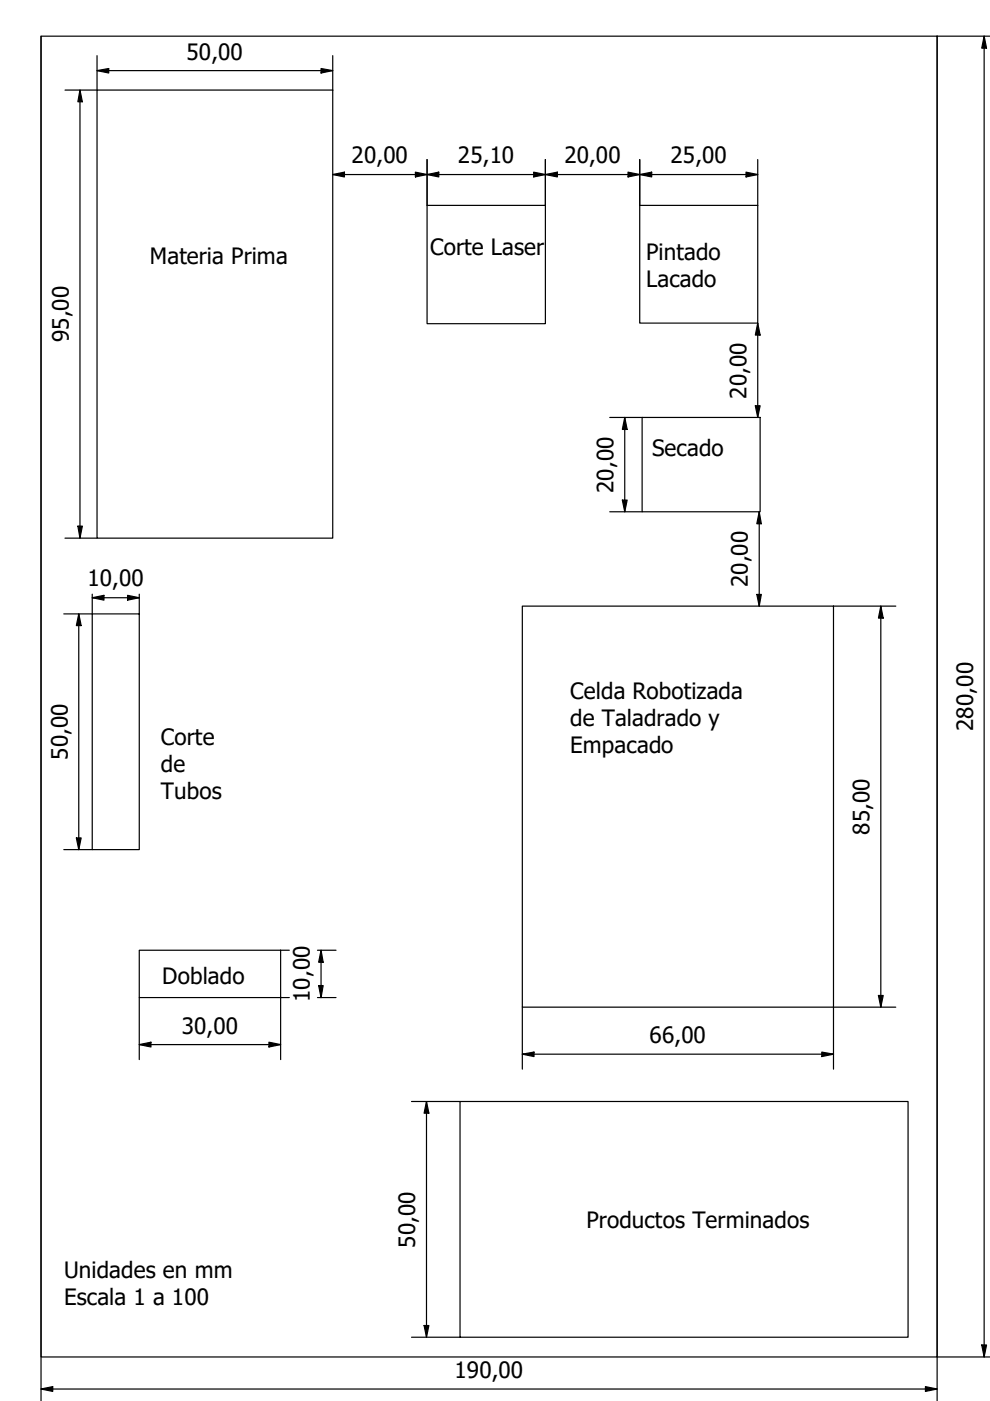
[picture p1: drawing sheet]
<svg xmlns="http://www.w3.org/2000/svg" width="210mm" height="297mm" viewBox="0 0 210 297" stroke-linecap="round" stroke-linejoin="round" font-family="sans-serif">
<path d="M8.7 7.7h190v280h-190zM20.6 19.1h49.9v95h-49.9zM90.6 43.5h25v25.1h-25zM135.6 43.5h25.1v25h-25.1zM136.1 88.5h25.1v20h-25.1zM19.6 130.2h9.9v49.9h-9.9zM110.7 128.5h66v85h-66zM29.5 201.5h30v10h-30zM97.5 233.5h95v50h-95z" fill="none" stroke="#000" stroke-width=".25"/>
<!-- layer: Cota (ISO) -->
<g fill="none" stroke="#000" stroke-width=".25">
<path d="M8.7 7.7v289.3M17 19.1l.5 2.5h-1zM17 19.1v95M20.6 15l2.5-.5v1zM20.6 15h49.9M20.6 11.8v7.3h-6.8M68.1 14.5l2.4 .5-2.4 .5zM70.5 11.8v7.3M208.7 7.7l.5 2.5h-1zM208.7 7.7v280M210 7.7h-11.3v289.3M70.5 37l2.5-.5v1z"/>
<path d="M70.5 37h90.2M88.1 36.5l2.5 .5-2.5 .5zM90.6 37l2.4-.5v1zM90.6 33.8v9.7M113.2 36.5l2.4 .5-2.4 .5zM115.6 37l2.6-.5v1zM115.6 33.8v9.7M133.2 36.5l2.4 .5-2.4 .5zM135.6 37l2.6-.5v1zM135.6 33.8v9.7M158.2 36.5l2.5 .5-2.5 .5zM160.7 33.8v9.7"/>
<path d="M160.7 68.5l.5 2.5h-1.1zM160.7 68.5v20M129.3 88.5h6.8M132.5 88.5l.5 2.5h-1zM132.5 88.5v20M160.1 86h1.1l-.5 2.5zM13.8 114.1h6.8M16.5 111.6h1l-.5 2.5zM129.3 108.5h6.8M132 106h1l-.5 2.5zM161 108.5l.4 2.5h-.9zM161 108.5v20"/>
<path d="M16.7 130.2l.5 2.4h-1zM16.7 130.2v49.9M19.6 126.7l2.4-.5v1zM19.6 126.7h9.9M19.6 126v4.2h-6.1M27.1 126.2l2.4 .5-2.4 .5zM29.5 126v4.2M160.5 126h.9l-.4 2.5zM176.7 128.5h13.2M186.8 128.5l.5 2.5h-1.1zM186.8 128.5v85M16.2 177.7h1l-.5 2.4z"/>
<path d="M13.5 180.1h6.1M29.5 211.5v13.1M59.5 201.5h1.8M61.3 211.5h-1.8v13.1M67.3 211.5h3.9M67.3 201.5h3.9M67.6 209h.9l-.4 2.5zM68.1 201.5l.4 2.5h-.9zM68.1 201.5v10M110.7 213.5v13.2M186.2 211.1h1.1l-.5 2.4zM189.9 213.5h-13.2v13.2"/>
<path d="M29.5 221.5l2.5-.5v1zM29.5 221.5h30M57 221l2.5 .5-2.5 .5zM87.2 233.5h10.3M90.4 233.5l.5 2.5h-1zM90.4 233.5v50M110.7 223.5l2.5-.4v.9zM110.7 223.5h66M174.2 223.1l2.5 .4-2.5 .5zM8.7 294.5l2.5-.5v1zM8.7 294.5h190M87.2 283.5h10.3"/>
<path d="M89.9 281h1l-.5 2.5zM196.2 294l2.5 .5-2.5 .5zM198.7 287.7h11.3M208.2 285.2h1l-.5 2.5z"/>
</g>
<g fill="#000">
<path d="M20.6 15l2.5-.5v1zM68.1 14.5l2.4 .5-2.4 .5zM208.7 7.7l.5 2.5h-1zM17 19.1l.5 2.5h-1zM70.5 37l2.5-.5v1zM88.1 36.5l2.5 .5-2.5 .5zM90.6 37l2.4-.5v1zM113.2 36.5l2.4 .5-2.4 .5zM115.6 37l2.6-.5v1zM133.2 36.5l2.4 .5-2.4 .5zM135.6 37l2.6-.5v1zM158.2 36.5l2.5 .5-2.5 .5z"/>
<path d="M160.7 68.5l.5 2.5h-1.1zM132.5 88.5l.5 2.5h-1zM160.1 86h1.1l-.5 2.5zM16.5 111.6h1l-.5 2.5zM132 106h1l-.5 2.5zM161 108.5l.4 2.5h-.9zM16.7 130.2l.5 2.4h-1zM19.6 126.7l2.4-.5v1zM27.1 126.2l2.4 .5-2.4 .5zM160.5 126h.9l-.4 2.5zM186.8 128.5l.5 2.5h-1.1zM16.2 177.7h1l-.5 2.4z"/>
<path d="M67.6 209h.9l-.4 2.5zM68.1 201.5l.4 2.5h-.9zM186.2 211.1h1.1l-.5 2.4zM29.5 221.5l2.5-.5v1zM57 221l2.5 .5-2.5 .5zM90.4 233.5l.5 2.5h-1zM110.7 223.5l2.5-.4v.9zM174.2 223.1l2.5 .4-2.5 .5zM8.7 294.5l2.5-.5v1zM89.9 281h1l-.5 2.5zM196.2 294l2.5 .5-2.5 .5zM208.2 285.2h1l-.5 2.5z"/>
</g>
<g font-size="4.8">
<text x="39.6" y="12.6">50,00</text>
<text x="74.5" y="34.6">20,00</text>
<text x="97.1" y="34.6">25,10</text>
<text x="119.7" y="34.6">20,00</text>
<text x="142.2" y="34.6">25,00</text>
<text x="31.7" y="56">Materia Prima</text>
<text x="91.2" y="54.2">Corte Laser</text>
<text x="137" y="55.1">Pintado</text>
<text x="137" y="60.8">Lacado</text>
<text x="14.6" y="72.6" transform="rotate(-90 14.6 72.6)">95,00</text>
<text x="158.2" y="84.5" transform="rotate(-90 158.2 84.5)">20,00</text>
<text x="138.2" y="96.8">Secado</text>
<text x="130" y="104.5" transform="rotate(-90 130 104.5)">20,00</text>
<text x="18.5" y="124.3">10,00</text>
<text x="158.6" y="124.5" transform="rotate(-90 158.6 124.5)">20,00</text>
<text x="120.9" y="148.1">Celda Robotizada</text>
<text x="120.9" y="153.9">de Taladrado y</text>
<text x="206.3" y="155" transform="rotate(-90 206.3 155)">280,00</text>
<text x="14.4" y="161.1" transform="rotate(-90 14.4 161.1)">50,00</text>
<text x="34.1" y="157.9">Corte</text>
<text x="120.9" y="159.6">Empacado</text>
<text x="34.1" y="163.7">de</text>
<text x="34.1" y="169.5">Tubos</text>
<text x="184.3" y="177" transform="rotate(-90 184.3 177)">85,00</text>
<text x="34.4" y="208.6">Doblado</text>
<text x="65.7" y="212.5" transform="rotate(-90 65.7 212.5)">10,00</text>
<text x="38.5" y="219.1">30,00</text>
<text x="137.7" y="221.2">66,00</text>
<text x="124.3" y="260.4">Productos Terminados</text>
<text x="88" y="264.5" transform="rotate(-90 88 264.5)">50,00</text>
<text x="13.6" y="271">Unidades en mm</text>
<text x="13.6" y="276.8">Escala 1 a 100</text>
<text x="96.4" y="292.1">190,00</text>
</g>
</svg>
